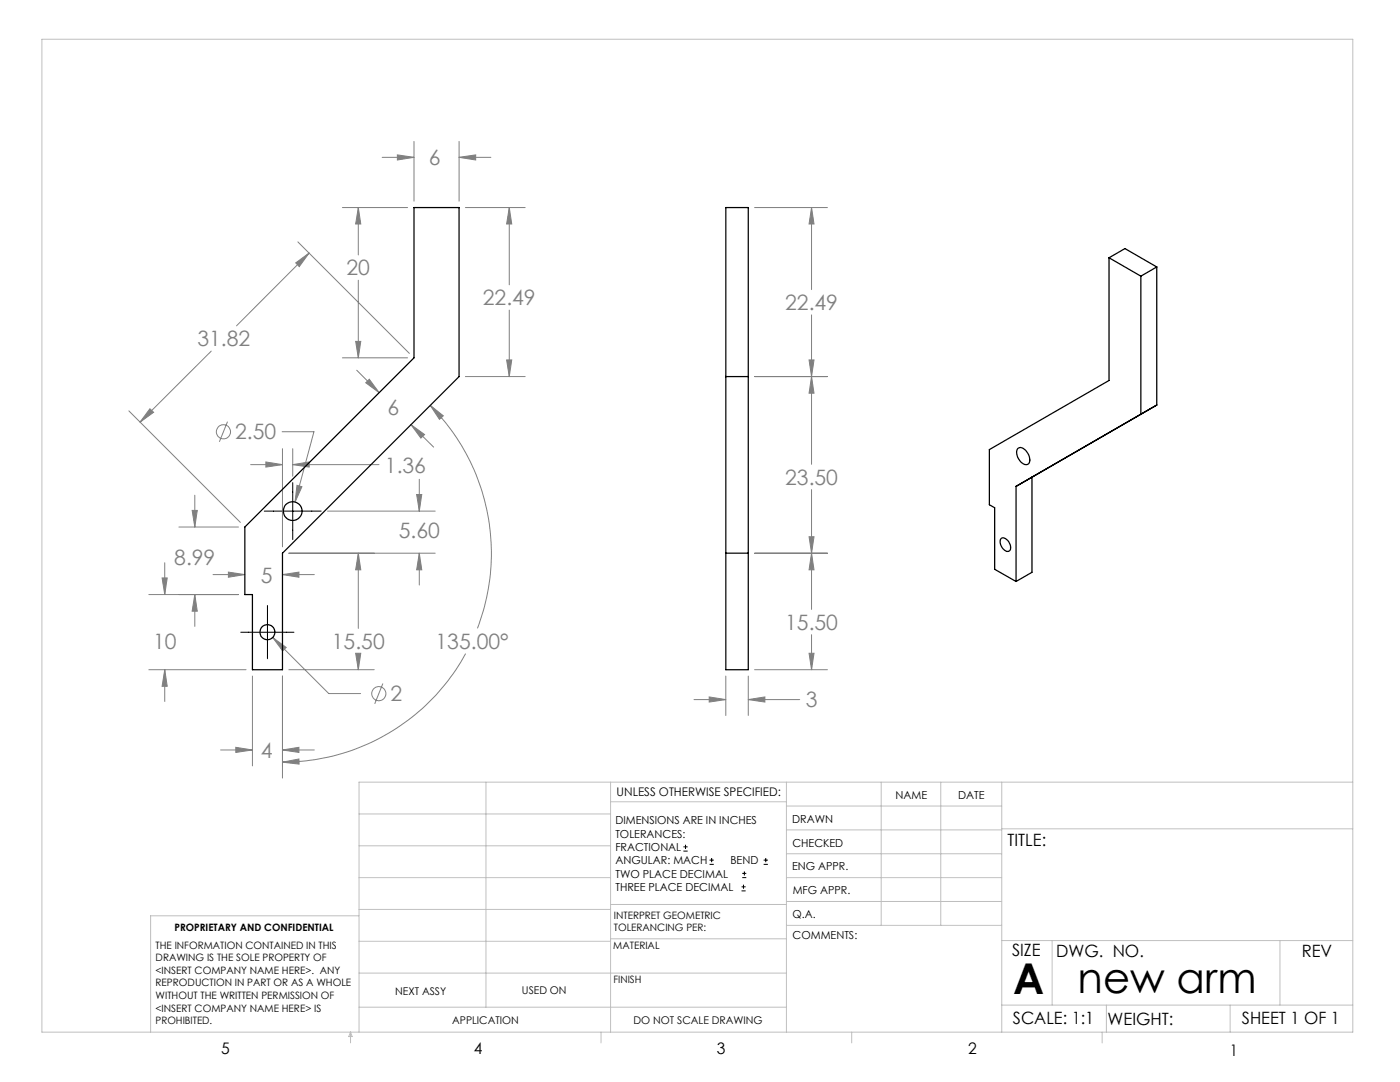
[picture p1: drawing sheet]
<svg xmlns="http://www.w3.org/2000/svg" width="279mm" height="216mm" viewBox="0 0 279 216" stroke-linecap="round" stroke-linejoin="round" font-family="sans-serif">
<g fill="none" stroke="#808080" stroke-width=".2">
<path d="M76.3 31.4h6.3M79.3 30.9l3.3 .5-3.3 .5zM82.6 28.2v11.9M91.6 28.2v11.9M91.6 31.4h6.4M91.6 31.4l3.3-.5v1zM59 52.5l2.7-2-2 2.7zM59.4 48.3l22.3 22.2M61.7 50.5l-14.5 14.5M68.3 41.4h13.1M71.5 41.4v9.5M71.5 55.9v15.5"/>
<path d="M71.5 41.4l.5 3.3h-1zM92.9 41.4h11.9M101.6 41.4v15.4M101.6 41.4l.5 3.3h-1zM150.6 41.4h14.5M162 41.4v16.4M162 41.4l.5 3.3h-1zM42.2 70.1l-14.3 14.1M68.3 71.4h13.1M71 68.1h1l-.5 3.3zM71.2 73.9l4.5 4.5M73 76.4l.7-.7 2 2.7z"/>
<path d="M92.9 75.1h11.9M101.1 71.8h1l-.5 3.3zM101.6 61.9v13.2M150.6 75.1h14.5M161.5 71.8h1l-.5 3.3zM162 62.8v29.8M162 75.1l.5 3.4h-1zM25.7 82l22.3 22.2M29.9 81.6l.8 .7-2.8 1.9zM38.9 98.8v6.4M45.4 84.1l-1.6 4.1M50 92.7h6.4"/>
<path d="M53.1 92.2l3.3 .5-3.3 .5zM56.3 86.1h6.4l-3.8 14.1M56.4 89.5v19.6M58.4 89.5v5.5M58.4 92.7h17.2M58.4 92.7l3.3-.5v1zM59.3 96.8l1 .3-1.4 3.1zM82 84.7l4.5 4.5M82 84.7l2.7 2-.7 .7zM83.1 98.7h1.1l-.5 3.3zM83.7 95.6v6.4M85.9 80.9l2.6 2.1-.8 .7z"/>
<path d="M85.9 80.9a41.8 41.8 0 0 1 9.4 44.5M162 97.7v23.9M29.7 118.6h17.9M32.3 115.3h1.1l-.5 3.3zM32.9 112.3v6.3M35.7 105.2h11.9M38.3 101.8h1.1l-.5 3.4zM38.9 118.6v6.4M38.9 118.6l.5 3.4h-1.1zM42.5 114.7h6.4M45.6 114.2l3.3 .5-3.3 .5zM56.4 114.7h6.3"/>
<path d="M56.4 114.7l3.3-.5v1zM57.6 110.4h29.3M65.4 102h21.5M71.5 110.4v15M71.5 110.4l.5 3.3h-1zM83.7 110.4v6.3M83.7 110.4l.5 3.3h-1.1zM150.6 110.4h14.5M161.5 107.1h1l-.5 3.3zM162 110.4l.5 3.3h-1zM29.7 133.6h19.4M32.9 133.6v6.4"/>
<path d="M32.9 133.6l.5 3.3h-1.1zM50.4 134.9v17.9M54.4 127.2l11.2 11.2h6.4M54.4 127.2l2.7 2-.7 .7zM56.4 134.9v20.4M57.6 133.6h17.1M71 130.4h1l-.5 3.2zM71.5 130.4v3.2M76.4 136.4l-1.6 4M92.9 130.4a41.7 41.7 0 0 1-36.5 21.7M138.5 139.6h6.4M141.5 139.1l3.4 .5-3.4 .5z"/>
<path d="M144.9 134.9v7.9M149.3 134.9v7.9M149.3 139.6h10.3M149.3 139.6l3.3-.5v1zM150.6 133.6h14.5M161.5 130.4h1l-.5 3.2zM162 126.6v7M44 149.6h6.4M47.1 149.1l3.3 .5-3.3 .5zM56.4 149.6h6.3M56.4 149.6l3.3-.5v1zM56.4 152.1l3.3-.7v1.1z"/>
<circle cx="44.6" cy="86.2" r="1.41"/>
<circle cx="75.6" cy="138.4" r="1.41"/>
</g>
<g fill="none" stroke="#000" stroke-width=".2">
<path d="M58.4 96.3v11.4M52.7 102h11.4M48 126.2h10.7M53.4 120.8v10.6M136.4 169.8h.8M136.4 169h.8M136.8 168.6v.8M141.6 172.5h.9M141.6 171.6h.9M142 171.2v.8M148 177.8h.8M148 177h.8"/>
<path d="M148.1 175.1h.8M148.1 174.3h.8M148.4 176.5v.8M148.6 173.9v.8M152.4 172.5h.8M152.4 171.6h.8M152.8 171.2v.8"/>
</g>
<g fill="none" stroke="#c0c0c0" stroke-width=".2">
<path d="M8.4 7.8h261.6v198.2h-261.6zM97 156.1v44.9M121.8 156.1v49.9M121.8 160h35.2M157 156.1v49.9M175.9 156.1v28.5M187.7 156.1v28.5M199.9 156.1v49.9M270 156.1h-198.4v49.9M71.6 175.1h50.2M71.6 168.8h50.2M71.6 162.4h50.2"/>
<path d="M157 170.4h42.9M157 165.6h42.9M157 160.8h42.9M157 175.1h42.9M157 179.9h42.9M199.9 165.4h70.1M71.6 194.2h85.4M71.6 187.8h50.2M71.6 181.5h50.2M71.6 182.7h-41.5v23.3M121.8 187.3h35.2M121.8 180.5h35.2"/>
<path d="M157 184.6h42.9M199.9 187.7h70.1M210 187.7v12.9M255.4 187.7v12.9M70 206v2.1M70 206l.3 .8h-.7zM71.6 201h85.4M119.9 206v2.1M170 206v2.1M199.9 200.6h70.1M220 206v2.1M220.8 200.6v5.4"/>
<path d="M245.5 200.6v5.4"/>
</g>
<path d="M101.1 71.8h1l-.5 3.3zM101.6 41.4l.5 3.3h-1zM91.6 31.4l3.3-.5v1zM79.3 30.9l3.3 .5-3.3 .5zM71.5 41.4l.5 3.3h-1zM71 68.1h1l-.5 3.3zM71 130.4h1l-.5 3.2zM71.5 110.4l.5 3.3h-1zM32.9 133.6l.5 3.3h-1.1zM32.3 115.3h1.1l-.5 3.3zM38.9 118.6l.5 3.4h-1.1zM38.3 101.8h1.1l-.5 3.4zM59 52.5l2.7-2-2 2.7zM29.9 81.6l.8 .7-2.8 1.9zM47.1 149.1l3.3 .5-3.3 .5zM56.4 149.6l3.3-.5v1zM54.4 127.2l2 2.7 .7-.7zM59.3 96.8l-.4 3.4 1.4-3.1zM58.4 92.7l3.3-.5v1zM53.1 92.2l3.3 .5-3.3 .5zM83.1 98.7h1.1l-.5 3.3zM83.7 110.4l.5 3.3h-1.1zM45.6 114.2l3.3 .5-3.3 .5zM56.4 114.7l3.3-.5v1zM73 76.4l.7-.7 2 2.7zM82 84.7l2.7 2-.7 .7zM56.4 152.1l3.3-.7v1.1zM85.9 80.9l2.6 2.1-.8 .7zM141.5 139.1l3.4 .5-3.4 .5zM149.3 139.6l3.3-.5v1zM162 41.4l.5 3.3h-1zM161.5 71.8h1l-.5 3.3zM162 75.1l.5 3.4h-1zM161.5 107.1h1l-.5 3.3zM162 110.4l.5 3.3h-1zM161.5 130.4h1l-.5 3.2z" fill="#808080"/>
<g fill="none" stroke="#000" stroke-width=".25">
<path d="M82.6 41.4h9v33.7l-35.2 35.3v23.2h-6v-15h-1.5v-13.4l33.7-33.8zM144.9 41.4h4.4v92.2h-4.4zM221.3 51.4v24.5l-23.9 13.8v11l1.1 .6v12.3l4.3 2.4M221.3 51.4l6.4 3.7M221.3 51.4l3.2-1.8 6.4 3.7M227.7 55.1v27.6l3.2-1.9M230.9 53.3l-3.2 1.8M230.9 53.3v27.5M144.9 75.1h4.4M203.1 89.5a1.25 1.25 0 0 1 1.8 .7 1.92 1.92 0 0 1 .2 2.4 2.08 2.08 0 0 1-2.2-2v-.6zM206 95.2v19l-3.2 1.8M230.9 80.8l-28.1 16.2v19"/>
<path d="M144.9 110.4h4.4M199.7 107.5a1.08 1.08 0 0 1 1.6 .6 1.36 1.36 0 0 1 0 1.9 1.82 1.82 0 0 1-1.7-2.1z"/>
<circle cx="58.4" cy="102" r="1.88"/>
<circle cx="53.4" cy="126.1" r="1.5"/>
</g>
<g font-size="8.5">
<text x="202.2" y="198.3">A</text>
<text x="215" y="198.1">new arm</text>
</g>
<g font-size="4.2" fill="#808080">
<text x="85.6" y="33">6</text>
<text x="69.2" y="55">20</text>
<text x="96.4" y="60.9">22.49</text>
<text x="156.7" y="61.9">22.49</text>
<text x="39.4" y="69.1">31.82</text>
<text x="77.3" y="82.7">6</text>
<text x="46.9" y="87.7">2.50</text>
<text x="76.8" y="94.3">1.36</text>
<text x="156.7" y="96.8">23.50</text>
<text x="79.6" y="107.3">5.60</text>
<text x="34.8" y="112.7">8.99</text>
<text x="52.1" y="116.3">5</text>
<text x="156.7" y="125.7">15.50</text>
<text x="30.5" y="129.5">10</text>
<text x="66.2" y="129.5">15.50</text>
<text x="86.9" y="129.5">135.00°</text>
<text x="77.9" y="139.9">2</text>
<text x="160.8" y="141.2">3</text>
<text x="52.1" y="151.2">4</text>
</g>
<g font-size="3.4">
<text x="201.1" y="168.8">TITLE:</text>
<text x="202" y="190.8">SIZE</text>
<text x="210.8" y="190.9">DWG. NO.</text>
<text x="259.8" y="191">REV</text>
<text x="202.1" y="204.4">SCALE: 1:1</text>
<text x="221" y="204.5">WEIGHT:</text>
<text x="247.8" y="204.4">SHEET 1 OF 1</text>
</g>
<g font-size="3.2">
<text x="44.2" y="210.4">5</text>
<text x="94.6" y="210.3">4</text>
<text x="143.1" y="210.4">3</text>
<text x="193.2" y="210.3">2</text>
<text x="245.4" y="210.6">1</text>
</g>
<text font-size="2.4" x="123.1" y="158.9">UNLESS OTHERWISE SPECIFIED:</text>
<g font-size="2.2">
<text x="178.7" y="159.4">NAME</text>
<text x="191.2" y="159.4">DATE</text>
<text x="122.8" y="164.5">DIMENSIONS ARE IN INCHES</text>
<text x="122.8" y="167.1">TOLERANCES:</text>
<text x="158.1" y="164.2">DRAWN</text>
<text x="122.8" y="169.8">FRACTIONAL</text>
<text x="122.8" y="172.5">ANGULAR: MACH</text>
<text x="145.8" y="172.5">BEND</text>
<text x="158.1" y="173.7">ENG APPR.</text>
<text x="158.2" y="169.1">CHECKED</text>
<text x="122.8" y="175.1">TWO PLACE DECIMAL</text>
<text x="122.8" y="177.8">THREE PLACE DECIMAL</text>
<text x="158.2" y="178.4">MFG APPR.</text>
<text x="158.2" y="183.2">Q.A.</text>
<text x="158.2" y="187.4">COMMENTS:</text>
</g>
<g font-size="2.1">
<text x="78.8" y="198.5">NEXT ASSY</text>
<text x="104.2" y="198.4">USED ON</text>
<text x="90.2" y="204.3">APPLICATION</text>
<text x="126.4" y="204.3">DO NOT SCALE DRAWING</text>
</g>
<g font-size="2">
<text x="34.8" y="185.7">PROPRIETARY AND CONFIDENTIAL</text>
<text x="122.5" y="183.3">INTERPRET GEOMETRIC</text>
<text x="122.5" y="185.9">TOLERANCING PER:</text>
<text x="31.1" y="189.3">THE INFORMATION CONTAINED IN THIS</text>
<text x="31.1" y="191.8">DRAWING IS THE SOLE PROPERTY OF</text>
<text x="122.4" y="189.4">MATERIAL</text>
<text x="31.1" y="194.3">&lt;INSERT COMPANY NAME HERE&gt;. ANY</text>
<text x="31.1" y="196.8">REPRODUCTION IN PART OR AS A WHOLE</text>
<text x="122.4" y="196.2">FINISH</text>
<text x="31.1" y="199.4">WITHOUT THE WRITTEN PERMISSION OF</text>
<text x="31.1" y="201.9">&lt;INSERT COMPANY NAME HERE&gt; IS</text>
<text x="31.1" y="204.4">PROHIBITED.</text>
</g>
</svg>
